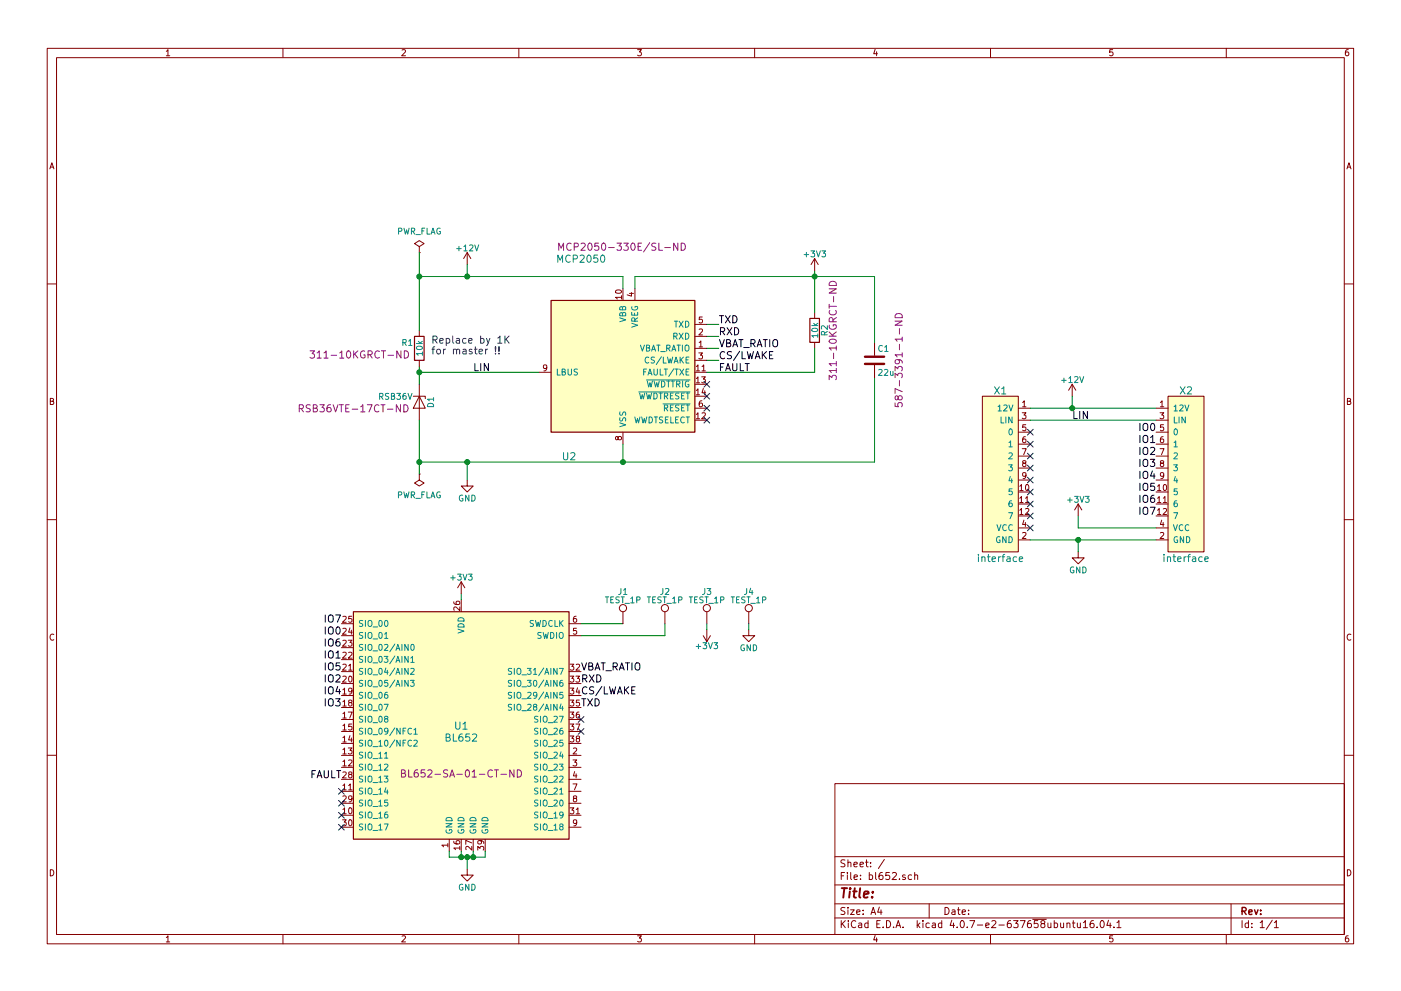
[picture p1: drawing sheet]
EESchema Schematic File Version 2
LIBS:power
LIBS:device
LIBS:transistors
LIBS:conn
LIBS:linear
LIBS:regul
LIBS:74xx
LIBS:cmos4000
LIBS:adc-dac
LIBS:memory
LIBS:xilinx
LIBS:microcontrollers
LIBS:dsp
LIBS:microchip
LIBS:analog_switches
LIBS:motorola
LIBS:texas
LIBS:intel
LIBS:audio
LIBS:interface
LIBS:digital-audio
LIBS:philips
LIBS:display
LIBS:cypress
LIBS:siliconi
LIBS:opto
LIBS:atmel
LIBS:contrib
LIBS:valves
LIBS:bl652
LIBS:mcp2050
LIBS:bl652-cache
EELAYER 25 0
EELAYER END
$Descr A4 11693 8268
encoding utf-8
Sheet 1 1
Title ""
Date ""
Rev ""
Comp ""
Comment1 ""
Comment2 ""
Comment3 ""
Comment4 ""
$EndDescr
$Comp
L BL652 U1
U 1 1
P 3850 6100
F 0 "U1" H 3850 6150 60  0000 C CNN
F 1 "BL652" H 3850 6050 60  0000 C CNN
F 2 "RF_Modules:Laird_BL652" H 3850 6100 60  0001 C CNN
F 3 "" H 3850 6100 60  0001 C CNN
F 4 "BL652-SA-01-CT-ND" H 3850 5750 60  0000 C CNN "DIGIKEY"
	1    3850 6100
	1    0    0    -1  
$EndComp
$Comp
L GND #PWR01
U 1 1
P 3900 4000
F 0 "#PWR01" H 3900 3750 50  0001 C CNN
F 1 "GND" H 3900 3850 50  0000 C CNN
F 2 "" H 3900 4000 50  0000 C CNN
F 3 "" H 3900 4000 50  0000 C CNN
	1    3900 4000
	1    0    0    -1  
$EndComp
$Comp
L GND #PWR02
U 1 1
P 3900 7250
F 0 "#PWR02" H 3900 7000 50  0001 C CNN
F 1 "GND" H 3900 7100 50  0000 C CNN
F 2 "" H 3900 7250 50  0000 C CNN
F 3 "" H 3900 7250 50  0000 C CNN
	1    3900 7250
	1    0    0    -1  
$EndComp
$Comp
L MCP2050 U2
U 1 1
P 5200 3100
F 0 "U2" H 4750 2400 60  0000 C CNN
F 1 "MCP2050" H 4850 4050 60  0000 C CNN
F 2 "Housings_SOIC:SOIC-14_3.9x8.7mm_Pitch1.27mm" H 4750 3150 60  0001 C CNN
F 3 "http://ww1.microchip.com/downloads/en/devicedoc/20002299c.pdf" H 4750 3150 60  0001 C CNN
F 4 "MCP2050-330E/SL-ND" H 4650 4150 60  0000 L CNN "DIGIKEY"
	1    5200 3100
	1    0    0    -1  
$EndComp
Wire Wire Line
	3500 3850 7300 3850
Wire Wire Line
	3900 3850 3900 4000
Wire Wire Line
	6000 2700 5900 2700
Wire Wire Line
	5900 2800 6000 2800
Wire Wire Line
	6000 2900 5900 2900
Wire Wire Line
	3500 2300 5200 2300
Wire Wire Line
	3500 3100 4500 3100
Connection ~ 3900 3850
$Comp
L +12V #PWR03
U 1 1
P 3900 2200
F 0 "#PWR03" H 3900 2050 50  0001 C CNN
F 1 "+12V" H 3900 2340 50  0000 C CNN
F 2 "" H 3900 2200 50  0000 C CNN
F 3 "" H 3900 2200 50  0000 C CNN
	1    3900 2200
	1    0    0    -1  
$EndComp
Wire Wire Line
	3900 2300 3900 2200
Connection ~ 3900 2300
Wire Wire Line
	5900 3000 6000 3000
$Comp
L R R2
U 1 1
P 6800 2750
F 0 "R2" V 6880 2750 50  0000 C CNN
F 1 "10k" V 6800 2750 50  0000 C CNN
F 2 "Resistors_SMD:R_0603_HandSoldering" V 6730 2750 50  0001 C CNN
F 3 "" H 6800 2750 50  0000 C CNN
F 4 "311-10KGRCT-ND" V 6950 2750 60  0000 C CNN "DIGIKEY"
	1    6800 2750
	1    0    0    -1  
$EndComp
Wire Wire Line
	6800 2900 6800 3100
Wire Wire Line
	6800 2250 6800 2600
$Comp
L PWR_FLAG #FLG04
U 1 1
P 3500 2100
F 0 "#FLG04" H 3500 2195 50  0001 C CNN
F 1 "PWR_FLAG" H 3500 2280 50  0000 C CNN
F 2 "" H 3500 2100 50  0000 C CNN
F 3 "" H 3500 2100 50  0000 C CNN
	1    3500 2100
	1    0    0    -1  
$EndComp
$Comp
L PWR_FLAG #FLG05
U 1 1
P 3500 3950
F 0 "#FLG05" H 3500 4045 50  0001 C CNN
F 1 "PWR_FLAG" H 3500 4130 50  0000 C CNN
F 2 "" H 3500 3950 50  0000 C CNN
F 3 "" H 3500 3950 50  0000 C CNN
	1    3500 3950
	-1   0    0    1   
$EndComp
NoConn ~ 5900 3500
NoConn ~ 5900 3400
NoConn ~ 5900 3300
NoConn ~ 5900 3200
Wire Wire Line
	4850 5200 5200 5200
Wire Wire Line
	4850 5300 5550 5300
$Comp
L D_Zener D1
U 1 1
P 3500 3350
F 0 "D1" H 3500 3450 50  0000 C CNN
F 1 "RSB36V" V 3450 3150 50  0000 C CNN
F 2 "Diodes_SMD:D_SOD-323_HandSoldering" H 3500 3350 50  0001 C CNN
F 3 "http://rohmfs.rohm.com/en/products/databook/datasheet/discrete/diode/zener/rsb36v.pdf" H 3500 3350 50  0001 C CNN
F 4 "RSB36VTE-17CT-ND" V 3550 2800 60  0000 C CNN "DIGIKEY"
	1    3500 3350
	0    1    1    0   
$EndComp
Wire Wire Line
	3500 3050 3500 3200
Connection ~ 3500 3100
$Comp
L +3V3 #PWR06
U 1 1
P 6800 2250
F 0 "#PWR06" H 6800 2100 50  0001 C CNN
F 1 "+3V3" H 6800 2390 50  0000 C CNN
F 2 "" H 6800 2250 50  0000 C CNN
F 3 "" H 6800 2250 50  0000 C CNN
	1    6800 2250
	1    0    0    -1  
$EndComp
Text Label 6000 3000 0    60   ~ 0
CS/LWAKE
Text Label 4850 5800 0    60   ~ 0
CS/LWAKE
$Comp
L R R1
U 1 1
P 3500 2900
F 0 "R1" H 3400 2950 50  0000 C CNN
F 1 "10k" V 3500 2900 50  0000 C CNN
F 2 "Resistors_SMD:R_0603_HandSoldering" V 3430 2900 50  0001 C CNN
F 3 "" H 3500 2900 50  0000 C CNN
F 4 "311-10KGRCT-ND" H 3000 2850 60  0000 C CNN "DIGIKEY"
	1    3500 2900
	1    0    0    -1  
$EndComp
Wire Wire Line
	3500 2100 3500 2750
Connection ~ 3500 2300
Wire Wire Line
	3500 3500 3500 3950
Connection ~ 3500 3850
Text Label 6000 2700 0    60   ~ 0
TXD
Text Label 6000 2800 0    60   ~ 0
RXD
Text Label 6000 2900 0    60   ~ 0
VBAT_RATIO
Text Label 6000 3100 0    60   ~ 0
FAULT
Text Label 4850 5600 0    60   ~ 0
VBAT_RATIO
Text Label 4850 5700 0    60   ~ 0
RXD
Text Label 4850 5900 0    60   ~ 0
TXD
$Comp
L +3V3 #PWR07
U 1 1
P 3850 4950
F 0 "#PWR07" H 3850 4800 50  0001 C CNN
F 1 "+3V3" H 3850 5090 50  0000 C CNN
F 2 "" H 3850 4950 50  0000 C CNN
F 3 "" H 3850 4950 50  0000 C CNN
	1    3850 4950
	1    0    0    -1  
$EndComp
Wire Wire Line
	3850 5000 3850 4950
Wire Wire Line
	6800 3100 5900 3100
Text Label 2850 6500 2    60   ~ 0
FAULT
Wire Wire Line
	3750 7100 3750 7150
Wire Wire Line
	3750 7150 4050 7150
Wire Wire Line
	4050 7150 4050 7100
Wire Wire Line
	3950 7100 3950 7150
Connection ~ 3950 7150
Wire Wire Line
	3850 7100 3850 7150
Connection ~ 3850 7150
Wire Wire Line
	3900 7150 3900 7250
Connection ~ 3900 7150
NoConn ~ 4850 6000
NoConn ~ 4850 6100
NoConn ~ 2850 6600
NoConn ~ 2850 6700
NoConn ~ 2850 6800
NoConn ~ 2850 6900
Wire Wire Line
	5300 2400 5300 2300
Wire Wire Line
	5300 2300 7300 2300
Connection ~ 6800 2300
Wire Wire Line
	5200 2300 5200 2400
Wire Wire Line
	5200 3850 5200 3700
Text Notes 3600 2950 0    60   ~ 0
Replace by 1K\nfor master !!
$Comp
L interface X1
U 1 1
P 8350 3950
F 0 "X1" H 8350 4650 60  0000 C CNN
F 1 "interface" H 8350 3250 60  0000 C CNN
F 2 "interface:interface" H 8600 4650 60  0001 C CNN
F 3 "" H 8600 4650 60  0001 C CNN
	1    8350 3950
	1    0    0    -1  
$EndComp
$Comp
L interface X2
U 1 1
P 9900 3950
F 0 "X2" H 9900 4650 60  0000 C CNN
F 1 "interface" H 9900 3250 60  0000 C CNN
F 2 "interface:interface" H 10150 4650 60  0001 C CNN
F 3 "" H 10150 4650 60  0001 C CNN
	1    9900 3950
	-1   0    0    -1  
$EndComp
Wire Wire Line
	8600 3400 9650 3400
Wire Wire Line
	9650 3500 8600 3500
Wire Wire Line
	8600 4500 9650 4500
NoConn ~ 8600 3600
NoConn ~ 8600 3700
NoConn ~ 8600 3800
NoConn ~ 8600 3900
NoConn ~ 8600 4000
NoConn ~ 8600 4100
NoConn ~ 8600 4200
NoConn ~ 8600 4300
$Comp
L +12V #PWR08
U 1 1
P 8950 3300
F 0 "#PWR08" H 8950 3150 50  0001 C CNN
F 1 "+12V" H 8950 3440 50  0000 C CNN
F 2 "" H 8950 3300 50  0000 C CNN
F 3 "" H 8950 3300 50  0000 C CNN
	1    8950 3300
	1    0    0    -1  
$EndComp
Wire Wire Line
	8950 3300 8950 3400
Connection ~ 8950 3400
Text Label 8950 3500 0    60   ~ 0
LIN
$Comp
L +3V3 #PWR09
U 1 1
P 9000 4300
F 0 "#PWR09" H 9000 4150 50  0001 C CNN
F 1 "+3V3" H 9000 4440 50  0000 C CNN
F 2 "" H 9000 4300 50  0000 C CNN
F 3 "" H 9000 4300 50  0000 C CNN
	1    9000 4300
	1    0    0    -1  
$EndComp
$Comp
L GND #PWR010
U 1 1
P 9000 4600
F 0 "#PWR010" H 9000 4350 50  0001 C CNN
F 1 "GND" H 9000 4450 50  0000 C CNN
F 2 "" H 9000 4600 50  0000 C CNN
F 3 "" H 9000 4600 50  0000 C CNN
	1    9000 4600
	1    0    0    -1  
$EndComp
Wire Wire Line
	9000 4600 9000 4500
Connection ~ 9000 4500
Wire Wire Line
	9000 4300 9000 4400
Text Label 3950 3100 0    60   ~ 0
LIN
Text Label 9650 3600 2    60   ~ 0
IO0
Text Label 9650 3700 2    60   ~ 0
IO1
Text Label 9650 3800 2    60   ~ 0
IO2
Text Label 9650 3900 2    60   ~ 0
IO3
Text Label 9650 4000 2    60   ~ 0
IO4
Text Label 9650 4100 2    60   ~ 0
IO5
Text Label 9650 4200 2    60   ~ 0
IO6
Text Label 9650 4300 2    60   ~ 0
IO7
Text Label 2850 5300 2    60   ~ 0
IO0
Text Label 2850 5500 2    60   ~ 0
IO1
Text Label 2850 5700 2    60   ~ 0
IO2
Text Label 2850 5900 2    60   ~ 0
IO3
Text Label 2850 5800 2    60   ~ 0
IO4
Text Label 2850 5600 2    60   ~ 0
IO5
Text Label 2850 5400 2    60   ~ 0
IO6
Text Label 2850 5200 2    60   ~ 0
IO7
$Comp
L C C1
U 1 1
P 7300 3000
F 0 "C1" H 7325 3100 50  0000 L CNN
F 1 "22u" H 7325 2900 50  0000 L CNN
F 2 "Capacitors_SMD:C_0805_HandSoldering" H 7338 2850 50  0001 C CNN
F 3 "" H 7300 3000 50  0001 C CNN
F 4 "587-3391-1-ND" V 7500 3000 60  0000 C CNN "DIGIKEY"
	1    7300 3000
	1    0    0    -1  
$EndComp
Wire Wire Line
	7300 2300 7300 2850
Wire Wire Line
	7300 3850 7300 3150
Connection ~ 5200 3850
Wire Wire Line
	9000 4400 9650 4400
NoConn ~ 8600 4400
$Comp
L TEST_1P J1
U 1 1
P 5200 5200
F 0 "J1" H 5200 5470 50  0000 C CNN
F 1 "TEST_1P" H 5200 5400 50  0000 C CNN
F 2 "Measurement_Points:Measurement_Point_Square-SMD-Pad_Small" H 5400 5200 50  0001 C CNN
F 3 "" H 5400 5200 50  0001 C CNN
	1    5200 5200
	1    0    0    -1  
$EndComp
$Comp
L TEST_1P J2
U 1 1
P 5550 5200
F 0 "J2" H 5550 5470 50  0000 C CNN
F 1 "TEST_1P" H 5550 5400 50  0000 C CNN
F 2 "Measurement_Points:Measurement_Point_Square-SMD-Pad_Small" H 5750 5200 50  0001 C CNN
F 3 "" H 5750 5200 50  0001 C CNN
	1    5550 5200
	1    0    0    -1  
$EndComp
Wire Wire Line
	5550 5300 5550 5200
$Comp
L TEST_1P J3
U 1 1
P 5900 5200
F 0 "J3" H 5900 5470 50  0000 C CNN
F 1 "TEST_1P" H 5900 5400 50  0000 C CNN
F 2 "Measurement_Points:Measurement_Point_Square-SMD-Pad_Small" H 6100 5200 50  0001 C CNN
F 3 "" H 6100 5200 50  0001 C CNN
	1    5900 5200
	1    0    0    -1  
$EndComp
$Comp
L +3V3 #PWR011
U 1 1
P 5900 5250
F 0 "#PWR011" H 5900 5100 50  0001 C CNN
F 1 "+3V3" H 5900 5390 50  0000 C CNN
F 2 "" H 5900 5250 50  0000 C CNN
F 3 "" H 5900 5250 50  0000 C CNN
	1    5900 5250
	-1   0    0    1   
$EndComp
Wire Wire Line
	5900 5250 5900 5200
$Comp
L GND #PWR012
U 1 1
P 6250 5250
F 0 "#PWR012" H 6250 5000 50  0001 C CNN
F 1 "GND" H 6250 5100 50  0000 C CNN
F 2 "" H 6250 5250 50  0000 C CNN
F 3 "" H 6250 5250 50  0000 C CNN
	1    6250 5250
	1    0    0    -1  
$EndComp
$Comp
L TEST_1P J4
U 1 1
P 6250 5200
F 0 "J4" H 6250 5470 50  0000 C CNN
F 1 "TEST_1P" H 6250 5400 50  0000 C CNN
F 2 "Measurement_Points:Measurement_Point_Square-SMD-Pad_Small" H 6450 5200 50  0001 C CNN
F 3 "" H 6450 5200 50  0001 C CNN
	1    6250 5200
	1    0    0    -1  
$EndComp
Wire Wire Line
	6250 5250 6250 5200
$EndSCHEMATC
